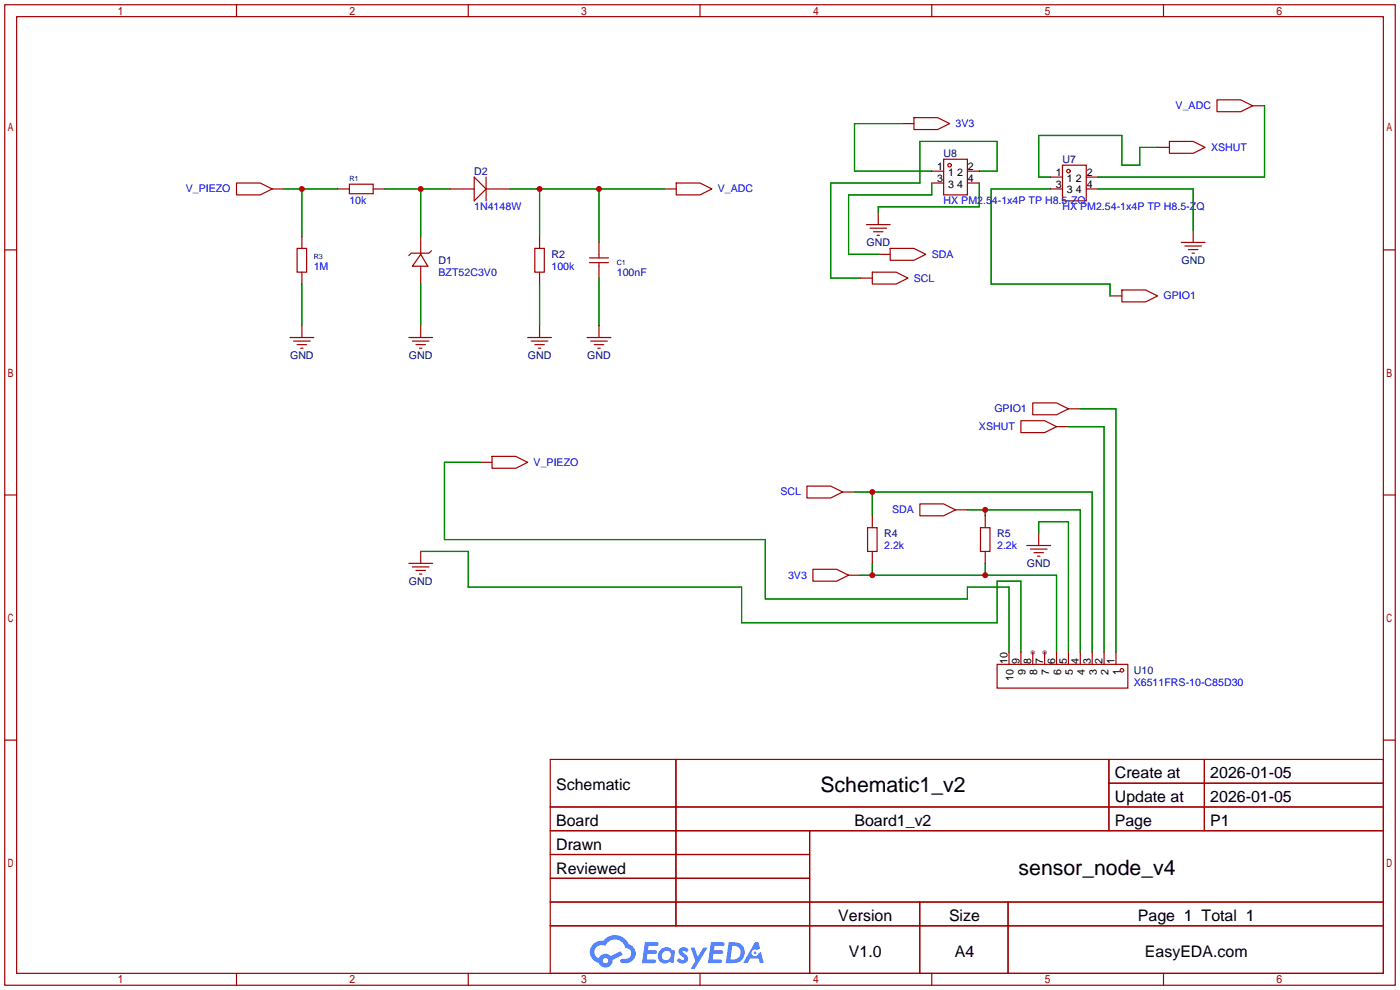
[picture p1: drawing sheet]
<svg xmlns="http://www.w3.org/2000/svg" width="299mm" height="212mm" viewBox="0 0 299 212" stroke-linecap="round" stroke-linejoin="round" font-family="sans-serif">
<g fill="#999">
<circle cx="223.3" cy="139.4" r=".51"/>
<circle cx="220.7" cy="139.4" r=".51"/>
</g>
<g fill="none" stroke="#a10000" stroke-width=".25">
<path d="M1 1h297.2v209.6h-297.2zM3.6 3.6h292.1v204.4h-292.1zM50.5 1v2.6M100.1 1v2.6M149.6 1v2.6M199.1 1v2.6M248.7 1v2.6M1 53.4h2.6M295.7 53.4h2.5M1 105.8h2.6M295.7 105.8h2.5M1 158.2h2.6"/>
<path d="M295.7 158.2h2.5M117.6 162.3h178.1v45.7h-178.1zM117.6 172.5h178.1M117.6 177.5h178.1M144.5 162.3v35.6M173 177.5v30.5M237 162.3v15.2M237 167.4h58.7M257.4 162.3v15.2M117.6 182.6h55.4M117.6 192.8h178.1M117.6 187.7h55.4"/>
<path d="M117.6 197.9h178.1M196.6 192.8v15.2M215.4 192.8v15.2M50.5 208v2.6M100.1 208v2.6M149.6 208v2.6M199.1 208v2.6M248.7 208v2.6"/>
</g>
<g fill="#5487ff">
<path d="M145.3 202.7a1.3 1.3 0 0 1 1.9 .3l-.4 .6a.54 .54 0 0 0-.9-.2l.1 .2a1.34 1.34 0 0 1 .9 1.8 1.47 1.47 0 0 1-2.3-.1l.5-.6 .8 .5a.31 .31 0 0 0 .4-.3 .31 .31 0 0 0-.3-.4 1.12 1.12 0 0 1-.7-1.8z"/>
<path d="M147.6 202.5h.9l.6 2 1.2-2h.9l-2.7 4.6h-.9l1-1.7z"/>
<path d="M137.8 201.4h1.7a1.31 1.31 0 0 1 1.2 .2 .4 .4 0 0 1-.3 .5l-1.8 .1-.1 .9h1.6a.4 .4 0 0 1 .4 .4 .4 .4 0 0 1-.5 .4h-1.6l-.2 1.2h1.4a.46 .46 0 0 1 .5 0 .46 .46 0 0 1 .1 .5l-.4 .2h-2.6z"/>
<path d="M151.9 201.4h1.7a1.32 1.32 0 0 1 1.2 .2 .39 .39 0 0 1-.3 .5l-1.8 .1-.1 .9h1.6a.4 .4 0 0 1 .4 .4 .4 .4 0 0 1-.4 .4h-1.7l-.2 1.2h1.4a.46 .46 0 0 1 .5 0 .46 .46 0 0 1 .1 .5l-.4 .2h-2.6z"/>
<path d="M161.3 201.4h.8l.3 1.3-.6 .4a.75 .75 0 0 0-1.1 .3 .75 .75 0 0 0 .5 1 .75 .75 0 0 0 .9-.7l.5-.2 .6 2.3h-.8l-.3-.9h-1.8l-.5 .9h-1z"/>
<path d="M155.7 201.4l-.6 4.4h1.5a2.27 2.27 0 0 0 2.6-2.2 2.27 2.27 0 0 0-2.7-2.2zM156.5 202.1a1.5 1.5 0 0 1 1.8 1.6 1.5 1.5 0 0 1-1.9 1.4h-.3z"/>
<path d="M141.2 203a1.6 1.6 0 0 0-.3 2.3 1.6 1.6 0 0 0 2.3 .2l.7 .3 .3-2.4-.1-.3-.5-.1a1.58 1.58 0 0 0-2.4 0zM141.8 203.5a.98 .98 0 0 1 1.6 .4 .98 .98 0 0 1-1.1 1.3 .94 .94 0 0 1-.9-.7 .94 .94 0 0 1 .4-1z"/>
<path d="M126.8 201.8a2.37 2.37 0 0 0 1.1 4 1.54 1.54 0 0 0 1.8 1 1.54 1.54 0 0 0 1.2-1.6l2.2-1.1-.5-.8-2 1a1.57 1.57 0 0 0-2.7 .5 1.5 1.5 0 0 1-.7-2.1 1.5 1.5 0 0 1 2.2-.5 2.23 2.23 0 0 1 2.3-1.4 2.23 2.23 0 0 1 2 1.8 1.16 1.16 0 0 1 1.2 1.1 1.16 1.16 0 0 1-1.1 1.2h-.7a.47 .47 0 0 0-.5 .4 .47 .47 0 0 0 .4 .5 2.17 2.17 0 0 0 2.5-.9 2.17 2.17 0 0 0-.3-2.7l-.8-.4a3.2 3.2 0 0 0-5.5-.7l-1.1 .1zM128.8 205.3a.6 .6 0 0 1 1.2 0 .6 .6 0 0 1-1.2 0z"/>
<circle cx="161.4" cy="203.6" r=".28"/>
</g>
<g fill="none" stroke="#a10000" stroke-width=".25">
<path d="M50.5 39.1h5.1l2.6 1.3-2.6 1.3h-5.1zM74.7 39.4h5.1v2h-5.1zM101.3 37.8l2.6 2.6-2.6 2.5zM103.9 37.8v5.1M144.5 39.1h5.1l2.5 1.3-2.5 1.3h-5.1zM192.8 26.4h2.5M195.3 25.1h5.1l2.5 1.3-2.5 1.3h-5.1zM199.1 36.6h2.6M199.1 39.1h2.6M201.7 34h5.1v7.7h-5.1zM206.8 36.6h2.5M206.8 39.1h2.5"/>
<path d="M224.5 37.8h2.6M227.1 35.3h5.1v7.6h-5.1zM232.2 37.8h2.5M247.4 31.5h2.5M249.9 30.2h5.1l2.6 1.3-2.6 1.3h-5.1zM260.1 21.3h5.1l2.5 1.3-2.5 1.3h-5.1zM267.7 22.6h2.6M58.2 40.4h2.5M63.5 53.1h2v5.1h-2zM64.5 50.5v2.6M64.5 58.2v2.5M72.1 40.4h2.6"/>
<path d="M79.8 40.4h2.5M89.9 54.4l1.5 2.5h-3.3zM89.9 50.5v3.9M89.9 56.9v3.8M92.2 53.6l-.5 .5h-3.8l-.5 .5M96.3 40.4h5M103.9 40.4h5.1M114.3 53.1h2v5.1h-2zM115.3 50.5v2.6M115.3 58.2v2.5M126 56.1h4M126 55.1h4"/>
<path d="M128 51.8v3.3M128 56.1v3.3M142 40.4h2.5M183.9 59.4h2.5M185.2 48h5M185.9 48.8h3.6M186.4 58.2h5.1l2.6 1.2-2.6 1.3h-5.1zM186.7 49.5h2M187.5 50.3h.5M187.7 45.5v2.5M187.7 54.4h2.5M190.2 53.1h5.1l2.6 1.3-2.6 1.2h-5.1z"/>
<path d="M224.5 40.4h2.6M232.2 40.4h2.5M252.5 51.8h5.1M253.2 52.6h3.6M254 53.3h2M254.8 54.1h.5M255 49.3v2.5M62 72.1h5.1M62.7 72.9h3.6M63.5 73.7h2M64.3 74.4h.5M64.5 69.6v2.5"/>
<path d="M87.4 72.1h5.1M88.1 72.9h3.6M88.9 73.7h2M89.7 74.4h.5M89.9 69.6v2.5M112.8 72.1h5.1M113.5 72.9h3.6M114.3 73.7h2M115.1 74.4h.5M115.3 69.6v2.5M125.5 72.1h5.1M126.2 72.9h3.6"/>
<path d="M127 73.7h2M127.8 74.4h.5M128 69.6v2.5M237.2 63.2h2.6M239.8 62h5.1l2.5 1.2-2.5 1.3h-5.1zM102.6 98.8h2.6M105.2 97.5h5l2.6 1.3-2.6 1.3h-5zM218.2 89.9h5.1l2.5 1.3-2.5 1.3h-5.1zM220.7 86.1h5.1l2.5 1.3-2.5 1.2h-5.1zM225.8 91.2h2.5M228.3 87.4h2.6M89.9 117.9v2.5"/>
<path d="M172.5 103.9h5l2.6 1.3-2.6 1.2h-5zM180.1 105.2h2.5M185.4 112.8h2.1v5.1h-2.1zM186.4 110.2v2.6M186.4 117.9v2.5M196.6 107.7h5.1l2.5 1.3-2.5 1.2h-5.1zM204.2 109h2.6M209.5 112.8h2.1v5.1h-2.1zM210.6 110.2v2.6M210.6 117.9v2.5M219.5 116.6h5M220.2 117.3h3.6"/>
<path d="M221 118.1h2M221.7 118.9h.5M222 114v2.6M87.4 120.4h5.1M88.1 121.2h3.6M88.9 121.9h2M89.7 122.7h.5M173.7 121.7h5.1l2.6 1.2-2.6 1.3h-5.1zM181.4 122.9h2.5M215.6 139.4v2.6M218.2 139.4v2.6M220.7 139.4v2.6"/>
<path d="M223.3 139.4v2.6M225.8 139.4v2.6M228.3 139.4v2.6M230.9 139.4v2.6M233.4 139.4v2.6M236 139.4v2.6M238.5 139.4v2.6M213.1 142h27.9v5.1h-27.9z"/>
<circle cx="202.9" cy="35.3" r=".38"/>
<circle cx="228.3" cy="36.6" r=".38"/>
<circle cx="239.8" cy="143.3" r=".38"/>
</g>
<g fill="none" stroke="#008700" stroke-width=".25">
<path d="M192.8 26.4h-10.2v10.2h16.5M199.1 39.1v2.6h-17.7v12.7h6.3M209.3 36.6h3.8v-6.4h-16.5v8.9h-19.1v20.3h6.4M209.3 39.1v5.1h-21.6v1.3M247.4 31.5h-3.8v3.8h-3.8v-6.3h-17.8v8.8h2.5M270.3 22.6v15.2h-35.6M60.7 40.4h11.4M64.5 40.4v10.1M82.3 40.4h14M89.9 40.4v10.1M109 40.4h33M115.3 40.4v10.1"/>
<path d="M128 40.4v11.4M128 59.4v10.2M224.5 40.4h-12.7v20.3h25.4v2.5M234.7 40.4h20.3v8.9M64.5 60.7v8.9M89.9 60.7v8.9M115.3 60.7v8.9M102.6 98.8h-7.6v16.5h68.6v12.7h43.2v-2.5h8.8v13.9M228.3 91.2h7.7v48.2M230.9 87.4h7.6v52M89.9 117.9h10.2v7.6h58.4v7.6h54.6v-8.9h5.1v15.2M182.6 105.2h50.8v34.2"/>
<path d="M186.4 105.2v5M206.8 109h24.1v30.4M210.6 109v1.2M222 114v-2.5h6.3v27.9M183.9 122.9h41.9v16.5M186.4 120.4v2.5M210.6 120.4v2.5"/>
</g>
<g fill="#c00">
<circle cx="64.5" cy="40.4" r=".63"/>
<circle cx="89.9" cy="40.4" r=".63"/>
<circle cx="115.3" cy="40.4" r=".63"/>
<circle cx="128" cy="40.4" r=".63"/>
<circle cx="210.6" cy="122.9" r=".63"/>
<circle cx="186.4" cy="122.9" r=".63"/>
<circle cx="186.4" cy="105.2" r=".63"/>
<circle cx="210.6" cy="109" r=".63"/>
</g>
<g font-size="4.5">
<text x="175.4" y="169.2">Schematic1_v2</text>
<text x="217.7" y="187">sensor_node_v4</text>
</g>
<g font-size="3.4">
<text x="238.3" y="166.4">Create at</text>
<text x="258.7" y="166.4">2026-01-05</text>
<text x="118.9" y="168.9">Schematic</text>
<text x="238.3" y="171.4">Update at</text>
<text x="258.7" y="171.4">2026-01-05</text>
<text x="118.9" y="176.5">Board</text>
<text x="182.6" y="176.5">Board1_v2</text>
<text x="238.3" y="176.5">Page</text>
<text x="258.7" y="176.5">P1</text>
<text x="118.9" y="181.6">Drawn</text>
<text x="118.9" y="186.7">Reviewed</text>
<text x="179.2" y="196.8">Version</text>
<text x="202.8" y="196.8">Size</text>
<text x="243.2" y="196.8">Page 1 Total 1</text>
<text x="181.4" y="204.5">V1.0</text>
<text x="204.1" y="204.5">A4</text>
<text x="244.7" y="204.5">EasyEDA.com</text>
</g>
<g font-size="2.3" fill="#00f">
<text x="251.3" y="23.3">V_ADC</text>
<text x="204.2" y="27.1">3V3</text>
<text x="258.8" y="32.2">XSHUT</text>
<text x="39.7" y="41.1">V_PIEZO</text>
<text x="153.4" y="41.1">V_ADC</text>
<text x="74.7" y="43.7">10k</text>
<text x="101.3" y="44.9">1N4148W</text>
<text x="201.7" y="43.7">HX PM2.54-1x4P TP H8.5-ZQ</text>
<text x="227.1" y="44.9">HX PM2.54-1x4P TP H8.5-ZQ</text>
<text x="67.1" y="57.6">1M</text>
<text x="93.7" y="58.9">BZT52C3V0</text>
<text x="117.9" y="57.6">100k</text>
<text x="131.8" y="58.9">100nF</text>
<text x="199.1" y="55.1">SDA</text>
<text x="195.3" y="60.2">SCL</text>
<text x="248.7" y="64">GPIO1</text>
<text x="212.5" y="88.1">GPIO1</text>
<text x="209.2" y="91.9">XSHUT</text>
<text x="114" y="99.5">V_PIEZO</text>
<text x="166.8" y="105.9">SCL</text>
<text x="190.7" y="109.7">SDA</text>
<text x="189" y="117.3">2.2k</text>
<text x="213.1" y="117.3">2.2k</text>
<text x="168.4" y="123.7">3V3</text>
<text x="242.3" y="146.5">X6511FRS-10-C85D30</text>
</g>
<g font-size="2.3" fill="#000080">
<text x="201.7" y="33.5">U8</text>
<text x="227.1" y="34.8">U7</text>
<text x="101.3" y="37.3">D2</text>
<text x="185.2" y="52.5">GND</text>
<text x="93.7" y="56.4">D1</text>
<text x="117.9" y="55.1">R2</text>
<text x="252.5" y="56.4">GND</text>
<text x="62" y="76.7">GND</text>
<text x="87.4" y="76.7">GND</text>
<text x="112.8" y="76.7">GND</text>
<text x="125.5" y="76.7">GND</text>
<text x="189" y="114.8">R4</text>
<text x="213.1" y="114.8">R5</text>
<text x="87.4" y="124.9">GND</text>
<text x="219.5" y="121.1">GND</text>
<text x="242.3" y="144">U10</text>
</g>
<g font-size="2.3">
<text x="200.3" y="36.3">1</text>
<text x="200.3" y="38.8">3</text>
<text x="202.6" y="37.5">1</text>
<text x="202.6" y="40.1">3</text>
<text x="204.6" y="40.1">4</text>
<text x="204.6" y="37.5">2</text>
<text x="206.9" y="38.8">4</text>
<text x="206.9" y="36.3">2</text>
<text x="225.7" y="37.5">1</text>
<text x="225.7" y="40.1">3</text>
<text x="228" y="38.8">1</text>
<text x="228" y="41.3">3</text>
<text x="230" y="41.3">4</text>
<text x="230" y="38.8">2</text>
<text x="232.3" y="40.1">4</text>
<text x="232.3" y="37.5">2</text>
<text x="215.3" y="141.9" transform="rotate(-90 215.3 141.9)">10</text>
<text x="217.9" y="141.9" transform="rotate(-90 217.9 141.9)">9</text>
<text x="220.4" y="141.9" transform="rotate(-90 220.4 141.9)">8</text>
<text x="223" y="141.9" transform="rotate(-90 223 141.9)">7</text>
<text x="225.5" y="141.9" transform="rotate(-90 225.5 141.9)">6</text>
<text x="228" y="141.9" transform="rotate(-90 228 141.9)">5</text>
<text x="230.6" y="141.9" transform="rotate(-90 230.6 141.9)">4</text>
<text x="233.1" y="141.9" transform="rotate(-90 233.1 141.9)">3</text>
<text x="235.7" y="141.9" transform="rotate(-90 235.7 141.9)">2</text>
<text x="238.2" y="141.9" transform="rotate(-90 238.2 141.9)">1</text>
<text x="216.6" y="145.4" transform="rotate(-90 216.6 145.4)">10</text>
<text x="219.1" y="144.2" transform="rotate(-90 219.1 144.2)">9</text>
<text x="221.7" y="144.2" transform="rotate(-90 221.7 144.2)">8</text>
<text x="224.2" y="144.2" transform="rotate(-90 224.2 144.2)">7</text>
<text x="226.8" y="144.2" transform="rotate(-90 226.8 144.2)">6</text>
<text x="229.3" y="144.2" transform="rotate(-90 229.3 144.2)">5</text>
<text x="231.8" y="144.2" transform="rotate(-90 231.8 144.2)">4</text>
<text x="234.4" y="144.2" transform="rotate(-90 234.4 144.2)">3</text>
<text x="236.9" y="144.2" transform="rotate(-90 236.9 144.2)">2</text>
<text x="239.5" y="144.2" transform="rotate(-90 239.5 144.2)">1</text>
</g>
<g font-size="1.5" fill="#000080">
<text x="74.7" y="38.7">R1</text>
<text x="67.1" y="55.3">R3</text>
<text x="131.8" y="56.5">C1</text>
</g>
</svg>
